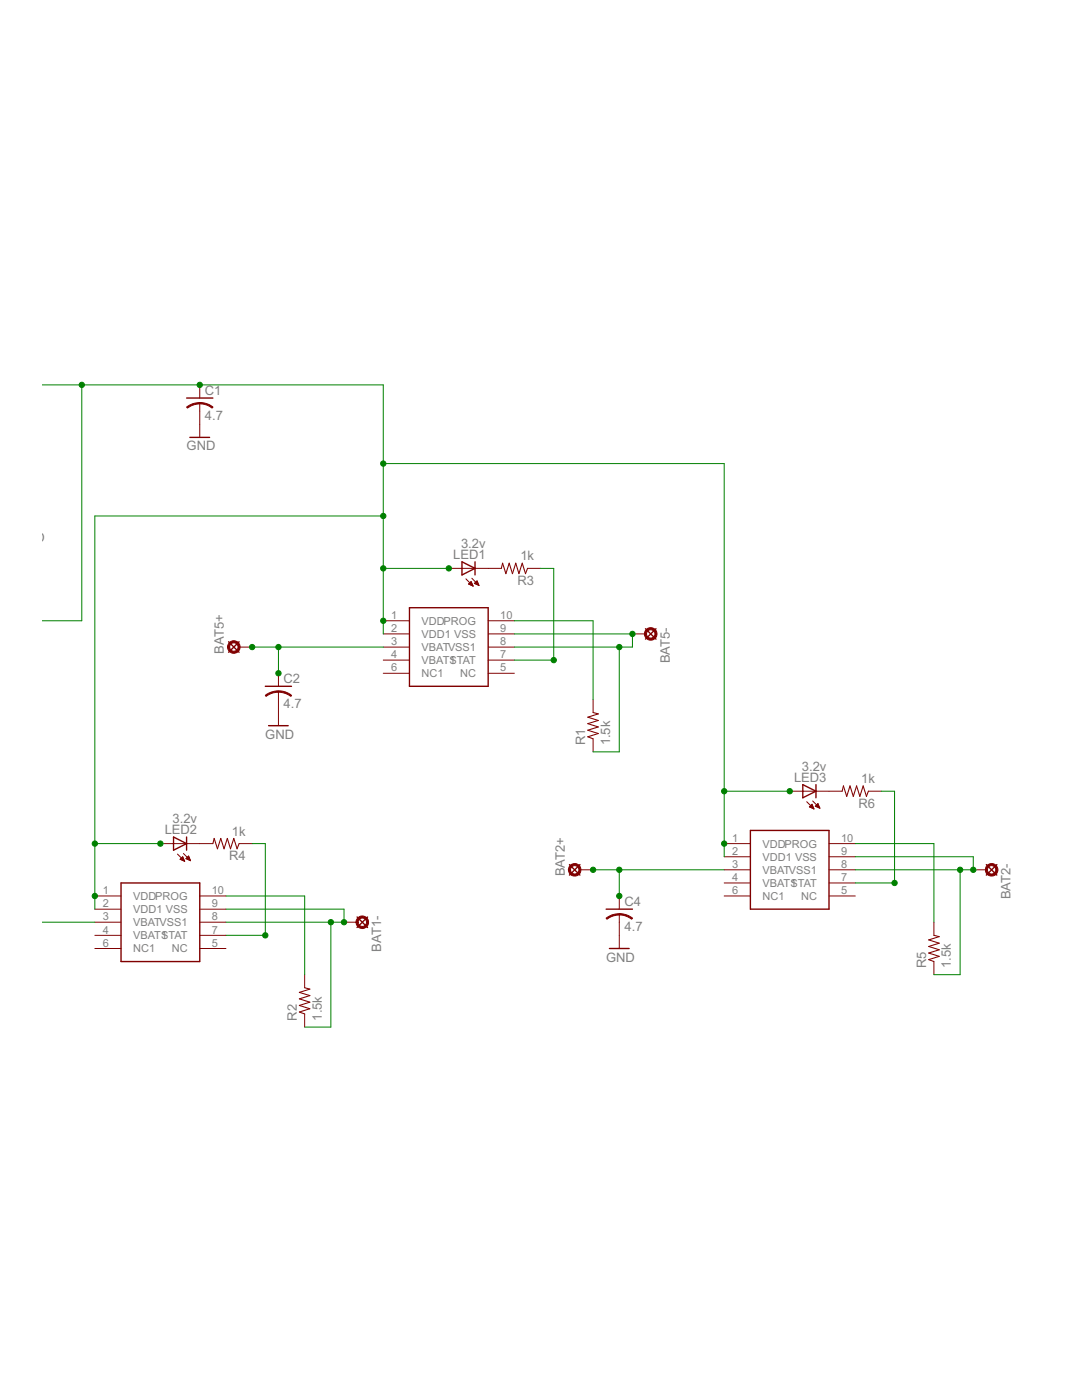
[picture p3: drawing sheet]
<svg xmlns="http://www.w3.org/2000/svg" width="216mm" height="279mm" viewBox="0 0 216 279" stroke-linecap="round" stroke-linejoin="round" font-family="sans-serif">
<g fill="none" stroke="#800000" stroke-width=".28">
<path d="M37.2 79.4h5.3M37.9 87.3h3.9M92.2 112.1l2.6 1.3-2.6 1.3zM94.8 112.1v2.6M45.6 128.1l2.1 2.1M47.7 128.1l-2.1 2.1M52.9 137h5.3M81.7 121.3h15.7v15.7h-15.7zM128.8 125.5l2.1 2.1M130.9 125.5l-2.1 2.1M53.6 144.8h3.9M160.2 156.6l2.6 1.3-2.6 1.3z"/>
<path d="M162.8 156.6v2.6M24.2 176.2h15.7v15.7h-15.7zM34.6 167l2.6 1.4-2.6 1.3zM37.2 167v2.7M113.6 172.6l2.1 2M115.7 172.6l-2.1 2M149.7 165.7h15.7v15.7h-15.7zM196.8 172.6l2.1 2M198.9 172.6l-2.1 2M71.2 183l2.1 2.1M73.3 183l-2.1 2.1M120.9 181.4h5.3"/>
<path d="M121.6 189.3h3.9"/>
</g>
<g fill="none" stroke="#800000" stroke-width=".2">
<path d="M39.9 76.8v2.6M39.9 80.5v6.8M89.6 113.4h10.4M93 115.5l1.4 1.5M93.5 116.6l.5-.5 .4 .9zM93.6 116.5h.6M93.6 116.6h.7M93.7 116.4h.4M93.8 116.2h.3M93.9 116.8h.4M93.9 116.1h.1M94.1 115.4l1.5 1.4"/>
<path d="M94.2 116.9h.2M94.7 116.4l.5-.5 .4 .9zM94.7 116.4h.7M94.8 116.5h.6M94.8 116.2h.5M95 116.1h.3M95.1 116.6h.4M95.1 116h.1M95.4 116.8h.1M105.3 113.4h2.6M47.7 129.1h2.6M55.6 134.4v2.6"/>
<path d="M55.6 138v6.8M76.5 134.4h5.2M76.5 131.7h5.2M76.5 129.1h5.2M76.5 126.5h5.2M76.5 123.9h5.2M97.4 134.4h5.2M97.4 131.7h5.2M97.4 129.1h5.2M97.4 126.5h5.2M97.4 123.9h5.2M118.3 139.6v2.6"/>
<path d="M126.2 126.5h2.6M118.3 147.4v2.7M157.6 157.9h10.4M161 160l1.4 1.4M162.2 159.9l1.4 1.4M173.3 157.9h2.6M18.9 178.8h5.3M32 168.4h10.5M35.4 170.5l1.5 1.4M35.9 171.5l.5-.5 .5 .9zM36 171.5h.7M36.1 171.3h.5"/>
<path d="M36.2 171.6h.5M36.2 171.2h.4M36.3 171.1h.2M36.4 171.7h.4M36.6 170.3l1.4 1.5M36.7 171.8h.1M37.1 171.4l.5-.6 .4 1zM37.1 171.3h.7M37.3 171.2h.5M37.3 171.5h.6M37.4 171.1h.3M37.5 171h.2"/>
<path d="M37.6 171.6h.4M37.9 171.7h.1M39.9 178.8h5.2M47.7 168.4h2.6M115.7 173.6h2.6M123.6 178.8v2.6M144.5 178.8h5.2M144.5 168.4h5.2M144.5 176.2h5.2M144.5 173.6h5.2M144.5 171h5.2M161.5 161l.5-.5 .4 .9z"/>
<path d="M161.6 161.1h.7M161.6 161h.6M161.7 160.8h.5M161.8 160.7h.3M161.9 161.2h.4M162 160.6h.1M162.2 161.3h.2M162.8 161h.6M162.8 160.8h.6M162.9 160.7h.4M163 160.6h.3M163.1 161.1h.4"/>
<path d="M163.1 160.4h.1M163.2 160.4l.4 .9-.9-.4zM163.4 161.2h.2M165.4 178.8h5.3M165.4 168.4h5.3M165.4 176.2h5.3M165.4 173.6h5.3M165.4 171h5.3M194.2 173.6h2.6M18.9 189.3h5.3M18.9 186.7h5.3M18.9 184h5.3"/>
<path d="M18.9 181.4h5.3M39.9 189.3h5.2M39.9 186.7h5.2M39.9 184h5.2M39.9 181.4h5.2M60.8 194.5v2.6M68.6 184h2.6M123.6 182.5v6.8M186.4 184v2.7M186.4 191.9v2.6M60.8 202.4v2.6"/>
</g>
<path d="M100 113.4l.3-1 .6 2.1 .7-2.1 .7 2.1 .6-2.1 .6 2.1 .7-2.1 .7 2.1 .4-1.1M118.3 142.2l1.1 .3-2.1 .6 2.1 .7-2.1 .6 2.1 .7-2.1 .6 2.1 .7-2.1 .6 1 .4M168 157.9l.3-1.1 .7 2.1 .6-2.1 .7 2.1 .6-2.1 .7 2.1 .6-2.1 .7 2.1 .4-1M42.5 168.4l.2-1.1 .7 2.1 .6-2.1 .7 2.1 .7-2.1 .6 2.1 .7-2.1 .6 2.1 .4-1M60.8 197.1l1 .3-2.1 .7 2.1 .6-2.1 .6 2.1 .7-2.1 .7 2.1 .6-2.1 .7 1.1 .4M186.4 186.7l1 .2-2.1 .7 2.1 .6-2.1 .7 2.1 .6-2.1 .7 2.1 .7-2.1 .6 1.1 .4" fill="none" stroke="#800000" stroke-width=".21"/>
<g fill="#800000" stroke="#800000" stroke-width=".2">
<path d="M39.9 80.3l.8 .1 1.1 .4 .7 .4-.2 .2a3.7 3.7 0 0 0-2.4-.8z" fill-rule="evenodd"/>
<path d="M37.2 81.2l.3-.1a4.1 4.1 0 0 1 2.4-.8v.3l-1.6 .3-.9 .5z" fill-rule="evenodd"/>
<path d="M55.6 137.9h.2a3.9 3.9 0 0 1 2.4 .9l-.2 .2-.9-.5-1.5-.4z" fill-rule="evenodd"/>
<path d="M52.9 138.8l1.3-.7 1.4-.2v.3l-1.6 .3-.9 .5z" fill-rule="evenodd"/>
<path d="M123.6 182.3l1.4 .3 1.2 .6-.2 .3-.4-.3a3.7 3.7 0 0 0-2-.6z" fill-rule="evenodd"/>
<path d="M120.9 183.2l.3-.1a3.9 3.9 0 0 1 2.4-.7v.2l-1.1 .2-1.4 .7z" fill-rule="evenodd"/>
<path d="M71.4 183.1a1.26 1.26 0 0 1 2 .4 1.26 1.26 0 0 1-.8 1.8 1.26 1.26 0 0 1-1.6-1.3h.5a.84 .84 0 0 1 1.2-.7 .84 .84 0 0 1 .1 1.5 .84 .84 0 0 1-1.3-.5v-.3h-.5z" fill-rule="evenodd"/>
<path d="M197 172.7a1.25 1.25 0 0 1 2 .3 1.25 1.25 0 0 1-.8 1.8 1.25 1.25 0 0 1-1.6-1.2h.4a.84 .84 0 0 1 1.2-.8 .84 .84 0 0 1 .2 1.4 .84 .84 0 0 1-1.3-.4l-.1-.2h-.4z" fill-rule="evenodd"/>
<path d="M113.8 172.7a1.26 1.26 0 0 1 2 .3 1.26 1.26 0 0 1-.8 1.8 1.26 1.26 0 0 1-1.6-1.2h.4a.84 .84 0 0 1 1.2-.8 .84 .84 0 0 1 .2 1.4 .84 .84 0 0 1-1.3-.4l-.1-.2h-.4z" fill-rule="evenodd"/>
<path d="M45.8 128.2a1.26 1.26 0 0 1 2 .3 1.26 1.26 0 0 1-.8 1.8 1.26 1.26 0 0 1-1.6-1.2h.4a.84 .84 0 0 1 1.2-.7 .84 .84 0 0 1 .2 1.4 .84 .84 0 0 1-1.4-.5v-.2h-.4z" fill-rule="evenodd"/>
<path d="M129 125.6a1.26 1.26 0 0 1 2 .3 1.26 1.26 0 0 1-.9 1.8 1.26 1.26 0 0 1-1.5-1.2h.4a.84 .84 0 0 1 1.2-.7 .84 .84 0 0 1 .2 1.4 .84 .84 0 0 1-1.4-.5v-.2h-.4z" fill-rule="evenodd"/>
</g>
<g fill="none" stroke="#008000" stroke-width=".2">
<path d="M8.5 76.8h68v49.7M16.3 76.8v47.1h-7.8M76.5 92.5h68v78.5M76.5 113.4h13.1M76.5 103h-57.6v78.4M107.9 113.4h2.6v18.3h-7.9M50.3 129.1h26.2M55.6 129.1v5.3M102.6 126.5h23.6v2.6h-23.6M102.6 123.9h15.7v15.7M123.6 129.1v21h-5.3M144.5 157.9h13.1"/>
<path d="M175.9 157.9h2.6v18.3h-7.8M18.9 168.4h13.1M45.1 178.8h15.7v15.7M50.3 168.4h2.6v18.3h-7.8M118.3 173.6h26.2M123.6 173.6v5.2M170.7 168.4h15.7v15.6M170.7 171h23.5v2.6h-23.5M191.6 173.6v20.9h-5.2M8.5 184h10.4M45.1 181.4h23.5v2.6h-23.5M66 184v21h-5.2"/>
</g>
<g fill="#008000" stroke="#008000" stroke-width=".2">
<circle cx="55.6" cy="129.1" r=".53"/>
<circle cx="55.6" cy="134.4" r=".53"/>
<circle cx="50.3" cy="129.1" r=".53"/>
<circle cx="123.6" cy="129.1" r=".53"/>
<circle cx="126.2" cy="126.5" r=".53"/>
<circle cx="110.5" cy="131.7" r=".53"/>
<circle cx="144.5" cy="157.9" r=".53"/>
<circle cx="144.5" cy="168.4" r=".53"/>
<circle cx="157.6" cy="157.9" r=".53"/>
<circle cx="18.9" cy="168.4" r=".53"/>
<circle cx="18.9" cy="178.8" r=".53"/>
<circle cx="32" cy="168.4" r=".53"/>
<circle cx="76.5" cy="113.4" r=".53"/>
<circle cx="76.5" cy="123.9" r=".53"/>
<circle cx="89.6" cy="113.4" r=".53"/>
<circle cx="39.9" cy="76.8" r=".53"/>
<circle cx="76.5" cy="103" r=".53"/>
<circle cx="76.5" cy="92.5" r=".53"/>
<circle cx="16.3" cy="76.8" r=".53"/>
<circle cx="66" cy="184" r=".53"/>
<circle cx="68.6" cy="184" r=".53"/>
<circle cx="52.9" cy="186.7" r=".53"/>
<circle cx="123.6" cy="173.6" r=".53"/>
<circle cx="123.6" cy="178.8" r=".53"/>
<circle cx="118.3" cy="173.6" r=".53"/>
<circle cx="191.6" cy="173.6" r=".53"/>
<circle cx="194.2" cy="173.6" r=".53"/>
<circle cx="178.5" cy="176.2" r=".53"/>
</g>
<g font-size="2.9" fill="#808080">
<text x="40.9" y="83.7">4.7</text>
<text x="40.9" y="78.8">C1</text>
<text x="37.2" y="89.9">GND</text>
<text x="3.2" y="108.2">GND</text>
<text x="90.4" y="111.6">LED1</text>
<text x="92" y="109.4">3.2v</text>
<text x="103.8" y="111.9">1k</text>
<text x="103.3" y="116.8">R3</text>
<text x="44.7" y="130.4" transform="rotate(-90 44.7 130.4)">BAT5+</text>
<text x="56.6" y="136.3">C2</text>
<text x="133.6" y="132.4" transform="rotate(-90 133.6 132.4)">BAT5-</text>
<text x="56.6" y="141.3">4.7</text>
<text x="52.9" y="147.4">GND</text>
<text x="116.8" y="148.7" transform="rotate(-90 116.8 148.7)">R1</text>
<text x="121.7" y="148.7" transform="rotate(-90 121.7 148.7)">1.5k</text>
<text x="160" y="153.8">3.2v</text>
<text x="158.4" y="156.1">LED3</text>
<text x="171.3" y="161.3">R6</text>
<text x="171.9" y="156.3">1k</text>
<text x="32.9" y="166.5">LED2</text>
<text x="34.4" y="164.3">3.2v</text>
<text x="46.3" y="166.8">1k</text>
<text x="45.7" y="171.7">R4</text>
<text x="112.7" y="174.9" transform="rotate(-90 112.7 174.9)">BAT2+</text>
<text x="201.6" y="179.4" transform="rotate(-90 201.6 179.4)">BAT2-</text>
<text x="124.6" y="185.8">4.7</text>
<text x="124.6" y="180.8">C4</text>
<text x="76.1" y="189.9" transform="rotate(-90 76.1 189.9)">BAT1-</text>
<text x="121" y="191.9">GND</text>
<text x="184.8" y="193.2" transform="rotate(-90 184.8 193.2)">R5</text>
<text x="189.8" y="193.2" transform="rotate(-90 189.8 193.2)">1.5k</text>
<text x="59.2" y="203.7" transform="rotate(-90 59.2 203.7)">R2</text>
<text x="64.2" y="203.7" transform="rotate(-90 64.2 203.7)">1.5k</text>
</g>
<g font-size="2.5" fill="#808080">
<text x="78.1" y="123.5">1</text>
<text x="84.1" y="124.7">VDDPROG</text>
<text x="99.8" y="123.5">10</text>
<text x="78.1" y="131.4">4</text>
<text x="78.1" y="128.8">3</text>
<text x="78.1" y="126.1">2</text>
<text x="84.1" y="129.9">VBATVSS1</text>
<text x="84.1" y="127.3">VDD1 VSS</text>
<text x="99.8" y="131.4">7</text>
<text x="99.8" y="128.8">8</text>
<text x="99.8" y="126.1">9</text>
<text x="78.1" y="134">6</text>
<text x="84.1" y="135.1">NC1</text>
<text x="84.1" y="132.5">VBAT1</text>
<text x="89.7" y="132.5">STAT</text>
<text x="91.8" y="135.1">NC</text>
<text x="99.8" y="134">5</text>
<text x="146.1" y="168">1</text>
<text x="167.8" y="168">10</text>
<text x="146.1" y="173.2">3</text>
<text x="146.1" y="170.6">2</text>
<text x="152.1" y="171.8">VDD1 VSS</text>
<text x="152.1" y="169.1">VDDPROG</text>
<text x="167.8" y="173.2">8</text>
<text x="167.8" y="170.6">9</text>
<text x="20.5" y="178.5">1</text>
<text x="26.6" y="179.6">VDDPROG</text>
<text x="42.3" y="178.5">10</text>
<text x="146.1" y="178.5">6</text>
<text x="146.1" y="175.8">4</text>
<text x="152.1" y="179.6">NC1</text>
<text x="152.1" y="177">VBAT1</text>
<text x="152.1" y="174.4">VBATVSS1</text>
<text x="157.7" y="177">STAT</text>
<text x="159.8" y="179.6">NC</text>
<text x="167.8" y="178.5">5</text>
<text x="167.8" y="175.8">7</text>
<text x="20.5" y="183.7">3</text>
<text x="20.5" y="181.1">2</text>
<text x="26.6" y="184.8">VBATVSS1</text>
<text x="26.6" y="182.2">VDD1 VSS</text>
<text x="42.3" y="183.7">8</text>
<text x="42.3" y="181.1">9</text>
<text x="20.5" y="188.9">6</text>
<text x="20.5" y="186.3">4</text>
<text x="26.6" y="190.1">NC1</text>
<text x="26.6" y="187.5">VBAT1</text>
<text x="32.2" y="187.5">STAT</text>
<text x="34.3" y="190.1">NC</text>
<text x="42.3" y="188.9">5</text>
<text x="42.3" y="186.3">7</text>
</g>
</svg>
